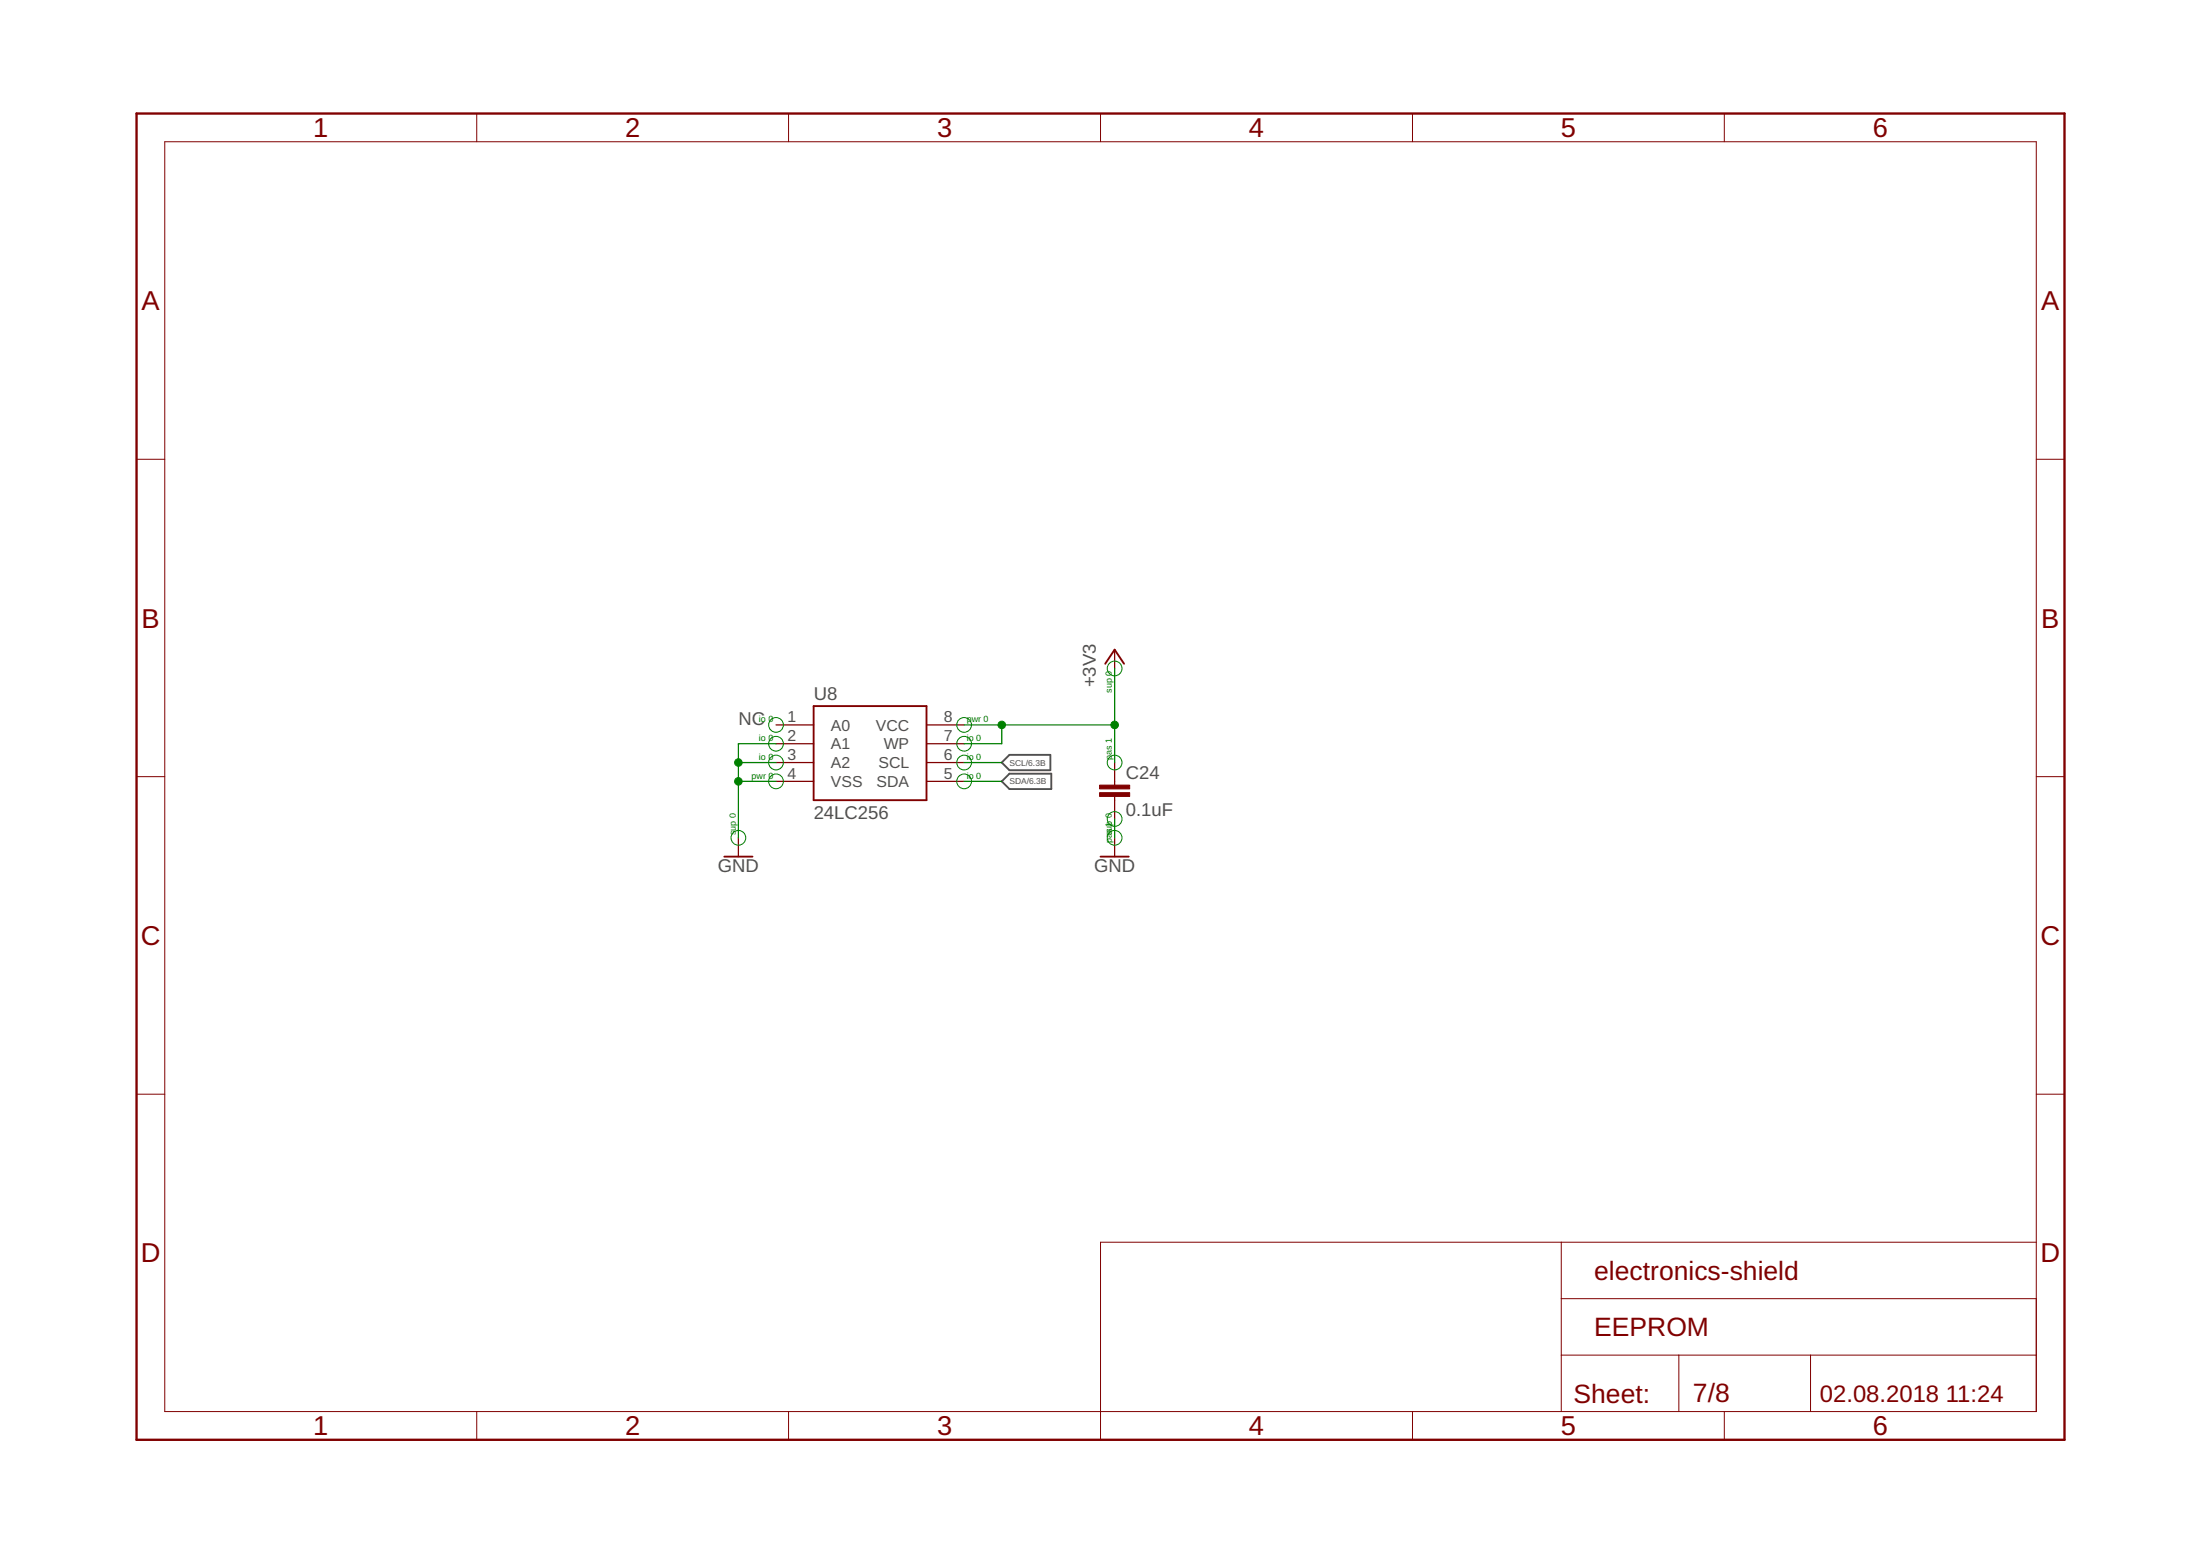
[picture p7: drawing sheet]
<svg xmlns="http://www.w3.org/2000/svg" width="297mm" height="210mm" viewBox="0 0 297 210" stroke-linecap="round" stroke-linejoin="round" font-family="sans-serif">
<path d="M135.3 105.5l1-1.1h5.6v2.1h-5.6zM135.3 102.9l1-1h5.5v2.1h-5.5z" fill="none" stroke="#505050" stroke-width=".25"/>
<g fill="none" stroke="#800000" stroke-width=".14">
<path d="M22.2 19.1h252.7v171.4h-252.7zM64.4 15.3v3.8M106.5 15.3v3.8M148.6 15.3v3.8M190.7 15.3v3.8M232.8 15.3v3.8M18.4 62h3.8M274.9 62h3.8M18.4 104.8h3.8M274.9 104.8h3.8M18.4 147.7h3.8M274.9 147.7h3.8"/>
<path d="M210.8 175.3h64.1M210.8 167.7v22.8M274.9 167.7h-126.3v26.7M64.4 190.5v3.9M106.5 190.5v3.9M190.7 190.5v3.9M210.8 182.9h64.1M226.7 182.9v7.6M232.8 190.5v3.9M244.5 182.9v7.6"/>
</g>
<path d="M18.4 15.3h260.3v179.1h-260.3z" fill="none" stroke="#800000" stroke-width=".32"/>
<path d="M109.9 95.3h15.2v12.7h-15.2zM149.2 89.6l1.3-1.9 1.3 1.9M97.8 115.6h3.8M148.6 115.6h3.8" fill="none" stroke="#800000" stroke-width=".25"/>
<g fill="none" stroke="#800000" stroke-width=".17">
<path d="M104.8 97.9h5.1M125.1 97.9h5.1M150.5 87.7v2.5M99.7 113.1v2.5M104.8 105.5h5.1M104.8 100.4h5.1M104.8 102.9h5.1M125.1 105.5h5.1M125.1 100.4h5.1M125.1 102.9h5.1M150.5 102.9v3.1M150.5 107.5v3.1"/>
<path d="M150.5 113.1v2.5"/>
</g>
<g fill="#800000" stroke="#800000" stroke-width=".14">
<path d="M148.5 107h4v.5h-4z"/>
<path d="M148.5 106h4v.5h-4z"/>
</g>
<g fill="none" stroke="#008000" stroke-width=".14">
<circle cx="104.8" cy="97.9" r=".99"/>
<circle cx="130.2" cy="97.9" r=".99"/>
<circle cx="150.5" cy="90.2" r=".99"/>
<circle cx="99.7" cy="113.1" r=".99"/>
<circle cx="104.8" cy="105.5" r=".99"/>
<circle cx="104.8" cy="102.9" r=".99"/>
<circle cx="104.8" cy="100.4" r=".99"/>
<circle cx="130.2" cy="100.4" r=".99"/>
<circle cx="130.2" cy="105.5" r=".99"/>
<circle cx="130.2" cy="102.9" r=".99"/>
<circle cx="150.5" cy="102.9" r=".99"/>
<circle cx="150.5" cy="113.1" r=".99"/>
<circle cx="150.5" cy="110.6" r=".99"/>
</g>
<path d="M130.2 97.9h20.3M135.3 97.9v2.5h-5.1M150.5 90.2v12.7M99.7 105.5h5.1M99.7 102.9h5.1M104.8 100.4h-5.1v12.7M130.2 105.5h5.1M130.2 102.9h5.1M150.5 110.6v2.5" fill="none" stroke="#008000" stroke-width=".17"/>
<g fill="#008000" stroke="#008000" stroke-width=".14">
<circle cx="99.7" cy="105.5" r=".51"/>
<circle cx="99.7" cy="102.9" r=".51"/>
<circle cx="150.5" cy="97.9" r=".51"/>
<circle cx="135.3" cy="97.9" r=".51"/>
</g>
<g font-size="3.7" fill="#800000">
<text x="42.3" y="18.5">1</text>
<text x="84.4" y="18.5">2</text>
<text x="126.5" y="18.5">3</text>
<text x="168.6" y="18.5">4</text>
<text x="210.7" y="18.5">5</text>
<text x="252.9" y="18.5">6</text>
<text x="19.1" y="41.9">A</text>
<text x="275.6" y="41.9">A</text>
<text x="19.1" y="84.7">B</text>
<text x="275.6" y="84.7">B</text>
<text x="19" y="127.6">C</text>
<text x="275.5" y="127.6">C</text>
<text x="19" y="170.4">D</text>
<text x="275.5" y="170.4">D</text>
<text x="42.3" y="193.7">1</text>
<text x="84.4" y="193.7">2</text>
<text x="126.5" y="193.7">3</text>
<text x="168.6" y="193.7">4</text>
<text x="210.7" y="193.7">5</text>
<text x="252.9" y="193.7">6</text>
</g>
<g font-size="3.6" fill="#800000">
<text x="215.3" y="172.8">electronics-shield</text>
<text x="215.3" y="180.4">EEPROM</text>
<text x="212.5" y="189.4">Sheet:</text>
<text x="228.6" y="189.3">7/8</text>
</g>
<g font-size="3.2" fill="#800000">
<text x="245.7" y="189.3">02.08.2018</text>
<text x="262.7" y="189.3">11:24</text>
</g>
<g font-size="2.5" fill="#505050">
<text x="109.9" y="94.6">U8</text>
<text x="148" y="92.8" transform="rotate(-90 148 92.8)">+3V3</text>
<text x="99.7" y="97.9">NC</text>
<text x="152" y="105.1">C24</text>
<text x="109.9" y="110.6">24LC256</text>
<text x="152" y="110.2">0.1uF</text>
<text x="96.9" y="117.7">GND</text>
<text x="147.7" y="117.7">GND</text>
</g>
<g font-size="2.1" fill="#505050">
<text x="106.3" y="97.5">1</text>
<text x="106.3" y="100">2</text>
<text x="112.2" y="98.6">A0</text>
<text x="112.2" y="101.2">A1</text>
<text x="118.3" y="98.6">VCC</text>
<text x="119.3" y="101.2">WP</text>
<text x="127.4" y="100">7</text>
<text x="127.4" y="97.5">8</text>
<text x="106.3" y="105.1">4</text>
<text x="106.3" y="102.6">3</text>
<text x="112.2" y="106.2">VSS</text>
<text x="112.2" y="103.7">A2</text>
<text x="118.4" y="106.2">SDA</text>
<text x="118.6" y="103.7">SCL</text>
<text x="127.4" y="102.6">6</text>
<text x="127.4" y="105.1">5</text>
</g>
<g font-size="1.2" fill="#008000">
<text x="150.1" y="93.5" transform="rotate(-90 150.1 93.5)">sup 0</text>
<text x="102.5" y="97.5">io 0</text>
<text x="102.5" y="100">io 0</text>
<text x="130.5" y="100">io 0</text>
<text x="130.5" y="97.5">pwr 0</text>
<text x="101.5" y="105.1">pwr 0</text>
<text x="102.5" y="102.6">io 0</text>
<text x="130.5" y="102.6">io 0</text>
<text x="130.5" y="105.1">io 0</text>
<text x="150.1" y="102.6" transform="rotate(-90 150.1 102.6)">pas 1</text>
<text x="99.3" y="112.7" transform="rotate(-90 99.3 112.7)">sup 0</text>
<text x="150.1" y="113.9" transform="rotate(-90 150.1 113.9)">passu1</text>
<text x="150.1" y="111.5" transform="rotate(-90 150.1 111.5)">p 0</text>
</g>
<g font-size="1.1" fill="#505050">
<text x="136.3" y="105.9">SDA/6.3B</text>
<text x="136.3" y="103.3">SCL/6.3B</text>
</g>
</svg>
